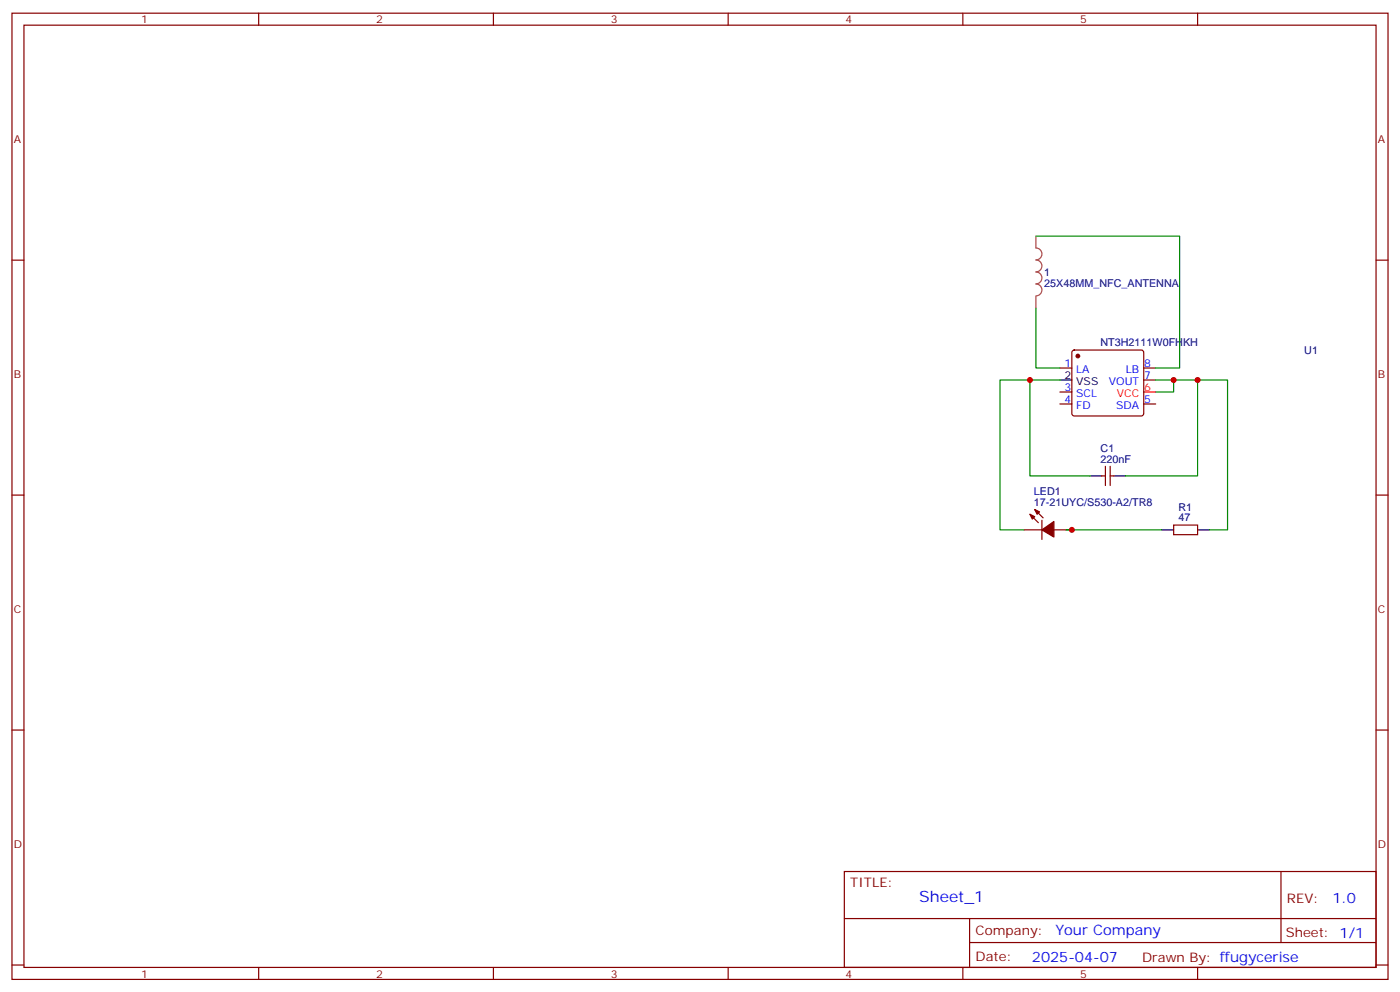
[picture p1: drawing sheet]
<svg xmlns="http://www.w3.org/2000/svg" width="412mm" height="292mm" viewBox="0 0 412 292" stroke-linecap="round" stroke-linejoin="round" font-family="sans-serif">
<g fill="none" stroke="#870000" stroke-width=".35">
<path d="M3.5 3.9h405.4v284.3h-405.4zM7.1 7.4h398.2v277.3h-398.2zM76.2 3.9v3.5M145.3 3.9v3.5M214.5 3.9v3.5M283.6 3.9v3.5M352.8 3.9v3.5M3.5 76.6h3.6M405.3 76.6h3.6M312.2 108.3h3.5M312.2 118.9h3.5M312.2 115.4h3.5"/>
<path d="M316 103.2l.4-.2h19.8l.5 .2 .2 .5v18l-.2 .5-.5 .2h-19.8l-.5-.2-.2-.5v-18zM336.9 108.3h3.5M336.9 111.8h3.5M336.9 118.9h3.5M325.6 137.2v5.7M327 137.2v5.7M3.5 145.7h3.6M301.6 155.9h5.3M303.4 151.3l2.5 2.5M304.8 149.9l2.5 2.5M306.9 153.1v5.7M310.4 155.9h5.3"/>
<path d="M324.6 140.1h1M327 140.1h1.1M345.7 154.5h7.1v2.8h-7.1zM405.3 145.7h3.6M3.5 214.8h3.6M405.3 214.8h3.6M248.7 256.5h156.6v28.2h-156.6zM377.3 256.5v20.9M248.7 270.3h156.5M285.6 277.4h119.6M285.6 270.3v14.1M3.5 284h3.6"/>
<path d="M76.2 284.7v3.5M145.3 284.7v3.5M214.5 284.7v3.5M283.6 284.7v3.5M352.8 284.7v3.5M405.3 284h3.6"/>
</g>
<path d="M336.9 115.4h3.5" fill="none" stroke="#f00" stroke-width=".35"/>
<path d="M312.2 111.8h3.5M321 140.1h3.6M328.1 140.1h3.5M342.2 155.9h3.5M352.8 155.9h3.5" fill="none" stroke="#000" stroke-width=".35"/>
<g fill="#870000" stroke="#870000" stroke-width=".35">
<path d="M303.4 151.3l1.4 .7-.7 .8z"/>
<path d="M304.8 149.9l1.4 .7-.7 .7z"/>
<path d="M306.9 155.9l3.5-2.4v4.5z"/>
<circle cx="317.5" cy="104.8" r=".53"/>
</g>
<path d="M305.2 69.5v3.5a1.76 1.76 0 0 1 1.7 1.7 1.76 1.76 0 0 1-1.7 1.8 1.76 1.76 0 0 1 1.7 1.8 1.76 1.76 0 0 1-1.7 1.7 1.76 1.76 0 0 1 1.7 1.8 1.76 1.76 0 0 1-1.7 1.8 1.76 1.76 0 0 1 1.7 1.7 1.76 1.76 0 0 1-1.7 1.8M305.2 87.2v3.5" fill="none" stroke="#a64a4a" stroke-width=".35"/>
<path d="M305.2 69.5h42.3v38.8h-7.1M305.2 90.7v17.6h7M303.4 111.8h-8.8v44.1h7M312.2 111.8h-8.8v28.3h17.6M340.4 111.8h12.4v28.3h-21.2M345.7 111.8v3.6h-5.3M352.8 111.8h8.8v44.1h-5.3M314 155.9h28.2" fill="none" stroke="#008700" stroke-width=".35"/>
<g fill="#c00">
<circle cx="345.7" cy="111.8" r=".88"/>
<circle cx="352.8" cy="111.8" r=".88"/>
<circle cx="303.4" cy="111.8" r=".88"/>
<circle cx="315.7" cy="155.9" r=".88"/>
</g>
<text font-size="4.6" fill="#00f" x="270.8" y="265.5">Sheet_1</text>
<g font-size="4.2" fill="#00f">
<text x="392.5" y="265.7">1.0</text>
<text x="310.9" y="275.3">Your Company</text>
<text x="304" y="283.1">2025-04-07</text>
</g>
<g font-size="3.9" fill="#800">
<text x="250.5" y="261.1">TITLE:</text>
<text x="379.1" y="265.7">REV:</text>
<text x="287.4" y="275.3">Company:</text>
<text x="378.7" y="275.9">Sheet: 1/1</text>
<text x="287.4" y="282.9">Date:</text>
<text x="336.4" y="283">Drawn By: ffugycerise</text>
</g>
<g font-size="3.2" fill="#800">
<text x="41.6" y="6.9">1</text>
<text x="110.8" y="6.9">2</text>
<text x="179.9" y="6.9">3</text>
<text x="249.1" y="6.9">4</text>
<text x="318.2" y="6.9">5</text>
<text x="4.1" y="42">A</text>
<text x="405.9" y="42">A</text>
<text x="4.1" y="111.1">B</text>
<text x="405.9" y="111.1">B</text>
<text x="4.1" y="180.3">C</text>
<text x="405.9" y="180.3">C</text>
<text x="4.1" y="249.4">D</text>
<text x="405.9" y="249.4">D</text>
<text x="41.6" y="287.7">1</text>
<text x="110.8" y="287.7">2</text>
<text x="179.9" y="287.7">3</text>
<text x="249.1" y="287.7">4</text>
<text x="318.2" y="287.7">5</text>
</g>
<g font-size="3.2" fill="#000080">
<text x="307.6" y="81.3">1</text>
<text x="307.6" y="84.5">25X48MM_NFC_ANTENNA</text>
<text x="324.2" y="102">NT3H2111W0FHKH</text>
<text x="384.2" y="104.1">U1</text>
<text x="324.2" y="136.2">220nF</text>
<text x="324.2" y="132.9">C1</text>
<text x="304.6" y="148.9">17-21UYC/S530-A2/TR8</text>
<text x="304.6" y="145.6">LED1</text>
<text x="347.1" y="153.5">47</text>
<text x="347.1" y="150.3">R1</text>
</g>
<g font-size="3.2" fill="#00f">
<text x="313.5" y="107.9">1</text>
<text x="337.1" y="107.9">8</text>
<text x="317" y="109.7">LA</text>
<text x="326.7" y="113.2">VOUT</text>
<text x="331.7" y="109.7">LB</text>
<text x="337.1" y="111.5">7</text>
<text x="313.5" y="118.5">4</text>
<text x="313.5" y="115">3</text>
<text x="317" y="116.8">SCL</text>
<text x="337.1" y="118.5">5</text>
<text x="317" y="120.3">FD</text>
<text x="328.8" y="120.3">SDA</text>
</g>
<g font-size="3.2">
<text x="313.5" y="111.5">2</text>
<text x="317" y="113.2">VSS</text>
</g>
<g font-size="3.2" fill="#f00">
<text x="329" y="116.8">VCC</text>
<text x="337.1" y="115">6</text>
</g>
</svg>
